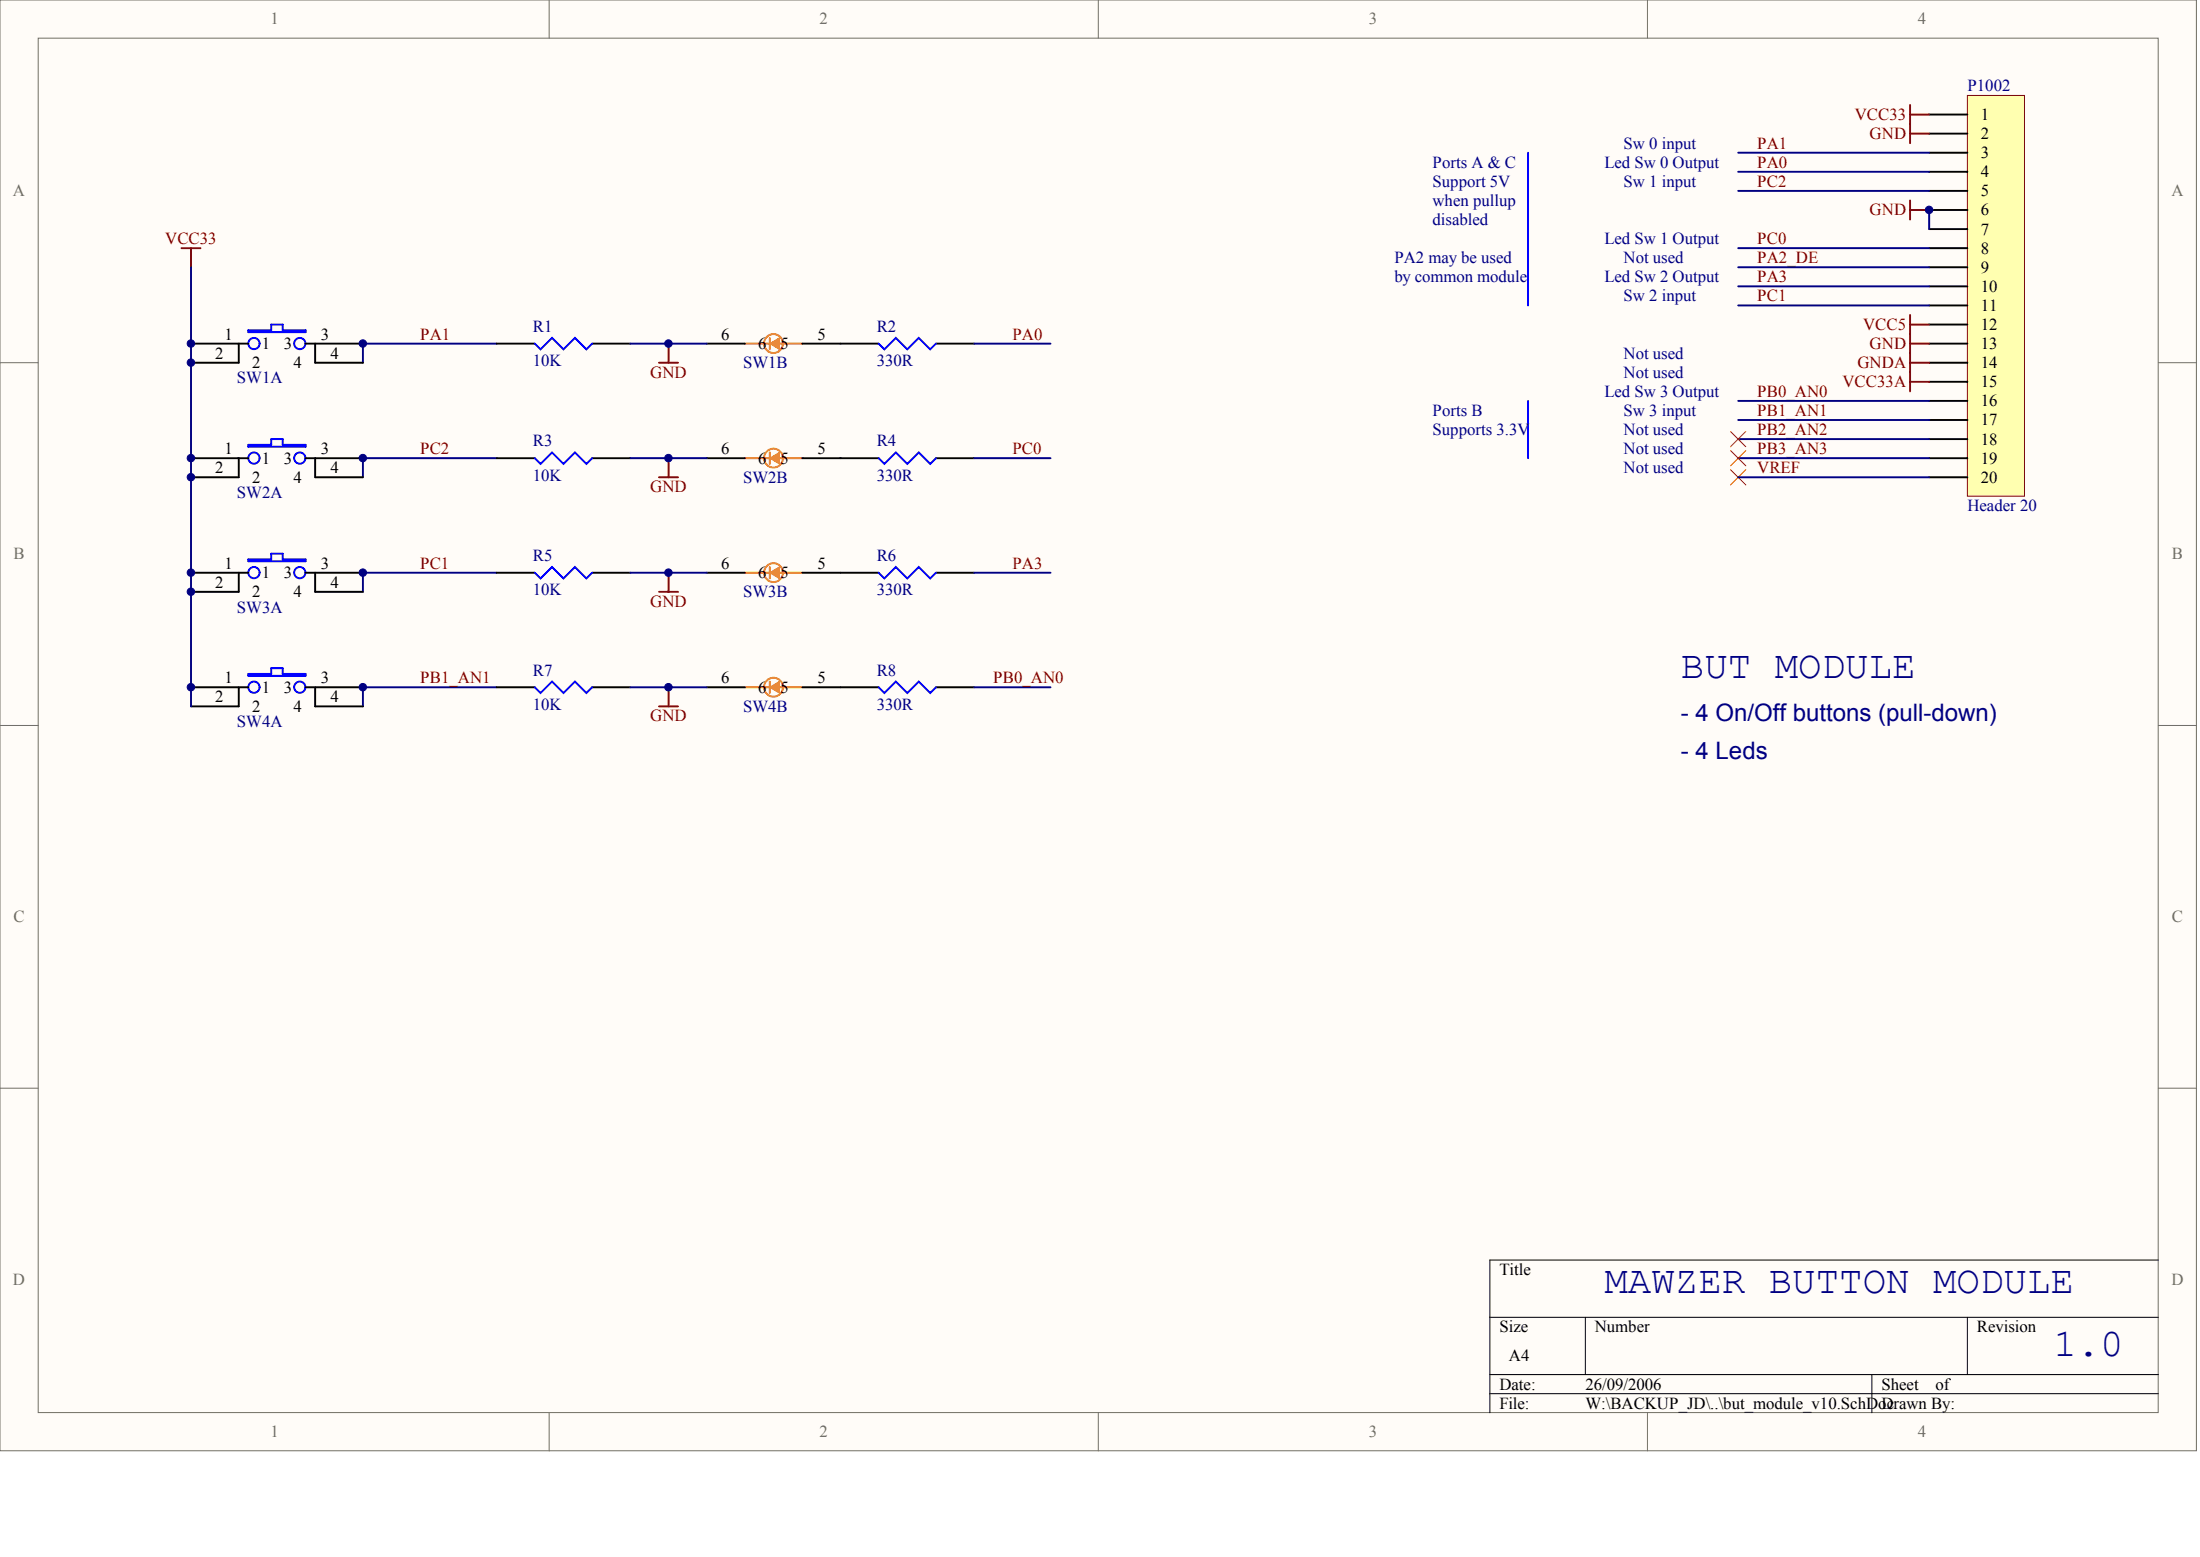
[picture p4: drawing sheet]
<svg xmlns="http://www.w3.org/2000/svg" width="840mm" height="594mm" viewBox="0 0 840 594" stroke-linecap="round" stroke-linejoin="round" font-family="sans-serif">
<g fill="#fffcf8" stroke="#716f64" stroke-width=".38">
<path d="M0 0h838.2v553.5h-838.2z"/>
<path d="M14.6 14.6h809.1v524.4h-809.1z"/>
</g>
<path d="M209.6 0v14.6M419.2 0v14.6M628.7 0v14.6M0 138.4h14.6M823.7 138.4h14.6M0 276.8h14.6M823.7 276.8h14.6M0 415.2h14.6M823.7 415.2h14.6M209.6 539v14.6M419.2 539v14.6M628.7 539v14.6" fill="none" stroke="#716f64" stroke-width=".38"/>
<path d="M823.7 480.8h-255.1v58.2M568.6 502.6h255.1M605 502.6v21.9M750.8 502.6v21.9M568.6 524.5h255.1M568.6 531.8h255.1M714.4 524.5v14.5" fill="none" stroke="#000" stroke-width=".38"/>
<path d="M660.4 179.2l5.9 5.8M666.3 179.2l-5.9 5.8" fill="none" stroke="#f00" stroke-width=".38"/>
<path d="M583.2 58.3v58.2M583.2 153v21.8" fill="none" stroke="#00f" stroke-width=".73"/>
<path d="M750.8 36.4h21.8v152.9h-21.8z" fill="#ffffb0" stroke="#800000" stroke-width=".38"/>
<g fill="none" stroke="#000" stroke-width=".73">
<path d="M736.3 43.7h14.5M736.3 51h14.5M736.3 58.3h14.5M736.3 65.6h14.5M736.3 72.8h14.5M736.3 80.1h14.5M736.3 87.4h14.5M736.3 94.7h14.5M736.3 102h14.5M736.3 109.3h14.5M736.3 116.5h14.5M72.9 131.1h21.9"/>
<path d="M91.1 131.1v7.3h-18.2M116.6 131.1h21.9M120.3 131.1v7.3h18.2M189.5 131.1h14.6M226 131.1h14.6M269.7 131.1h14.6M306.2 131.1h29.1M357.2 131.1h14.6M736.3 123.8h14.5M736.3 131.1h14.5M736.3 138.4h14.5M736.3 145.7h14.5"/>
<path d="M736.3 153h14.5M72.9 174.8h21.9M91.1 174.8v7.3h-18.2M116.6 174.8h21.9M120.3 174.8v7.3h18.2M189.5 174.8h14.6M226 174.8h14.6M269.7 174.8h14.6M306.2 174.8h29.1M357.2 174.8h14.6M736.3 160.3h14.5M736.3 167.5h14.5"/>
<path d="M736.3 174.8h14.5M736.3 182.1h14.5M72.9 218.5h21.9M91.1 218.5v7.3h-18.2M116.6 218.5h21.9M120.3 218.5v7.3h18.2M189.5 218.5h14.6M226 218.5h14.6M269.7 218.5h14.6M306.2 218.5h29.1M357.2 218.5h14.6M72.9 262.2h21.9"/>
<path d="M91.1 262.2v7.3h-18.2M116.6 262.2h21.9M120.3 262.2v7.3h18.2M189.5 262.2h14.6M226 262.2h14.6M269.7 262.2h14.6M306.2 262.2h29.1M357.2 262.2h14.6"/>
</g>
<g fill="none" stroke="#800000" stroke-width=".73">
<path d="M729 40.1v14.5M729 43.7h7.3M729 51h7.3M729 76.5v7.3M69.3 94.7h7.2M72.9 94.7v7.3M729 80.1h7.3M251.5 138.4h7.3M255.1 131.1v7.3M729 120.2v29.1M729 138.4h7.3M729 123.8h7.3"/>
<path d="M729 131.1h7.3M729 145.7h7.3M255.1 174.8v7.3M251.5 182.1h7.3M255.1 218.5v7.3M251.5 225.8h7.3M251.5 269.5h7.3M255.1 262.2v7.3"/>
</g>
<g fill="none" stroke="#000080" stroke-width=".73">
<path d="M663.4 58.3h72.9M663.4 65.6h72.9M663.4 72.8h72.9M663.4 94.7h72.9M736.3 80.1v7.3M72.9 102v167.5M663.4 102h72.9M663.4 109.3h72.9M663.4 116.5h72.9M189.5 131.1h-51v7.3M240.6 131.1h29.1M371.8 131.1h29.1"/>
<path d="M663.4 153h72.9M189.5 174.8h-51v7.3M240.6 174.8h29.1M371.8 174.8h29.1M663.4 160.3h72.9M663.4 167.5h72.9M663.4 174.8h72.9M663.4 182.1h72.9M189.5 218.5h-51v7.3M240.6 218.5h29.1M371.8 218.5h29.1M189.5 262.2h-51v7.3"/>
<path d="M240.6 262.2h29.1M371.8 262.2h29.1"/>
</g>
<g fill="#fd8300" stroke="#fd8300" stroke-width=".38">
<path d="M293.8 131.1l3.6-2.2v4.4z"/>
<path d="M293.8 174.8l3.6-2.2v4.4z"/>
<path d="M293.8 218.5l3.6-2.2v4.4z"/>
<path d="M293.8 262.2l3.6-2.1v4.3z"/>
</g>
<g fill="none" stroke="#fd8300" stroke-width=".73">
<path d="M284.3 131.1h10.9M293.8 128.9v4.4M297.4 131.1h8.8M284.3 174.8h10.9M293.8 172.6v4.4M297.4 174.8h8.8M284.3 218.5h10.9M293.8 216.3v4.4M297.4 218.5h8.8M284.3 262.2h10.9M293.8 260.1v4.3M297.4 262.2h8.8"/>
<circle cx="295.2" cy="131.1" r="3.6"/>
<circle cx="295.2" cy="174.8" r="3.6"/>
<circle cx="295.2" cy="218.5" r="3.6"/>
<circle cx="295.2" cy="262.2" r="3.6"/>
</g>
<g fill="none" stroke="#00f" stroke-width=".73">
<path d="M94.8 126h8.7v-2.2h4.4v2.2h8.7v.7h-21.8zM204.1 131.1l2.2 2.2 4.4-4.4 4.3 4.4 4.4-4.4 4.4 4.4 2.2-2.2M335.3 131.1l2.2 2.2 4.4-4.4 4.4 4.4 4.3-4.4 4.4 4.4 2.2-2.2M94.8 169.7h8.7v-2.2h4.4v2.2h8.7v.8h-21.8zM204.1 174.8l2.2 2.2 4.4-4.4 4.3 4.4 4.4-4.4 4.4 4.4 2.2-2.2M335.3 174.8l2.2 2.2 4.4-4.4 4.4 4.4 4.3-4.4 4.4 4.4 2.2-2.2M94.8 213.4h8.7v-2.2h4.4v2.2h8.7v.8h-21.8zM204.1 218.5l2.2 2.2 4.4-4.4 4.3 4.4 4.4-4.4 4.4 4.4 2.2-2.2M335.3 218.5l2.2 2.2 4.4-4.4 4.4 4.4 4.3-4.4 4.4 4.4 2.2-2.2M94.8 257.1h8.7v-2.1h4.4v2.1h8.7v.8h-21.8zM204.1 262.2l2.2 2.2 4.4-4.3 4.3 4.3 4.4-4.3 4.4 4.3 2.2-2.2M335.3 262.2l2.2 2.2 4.4-4.3 4.4 4.3 4.3-4.3 4.4 4.3 2.2-2.2"/>
<circle cx="96.9" cy="131.1" r="2.15"/>
<circle cx="114.4" cy="131.1" r="2.15"/>
<circle cx="96.9" cy="174.8" r="2.15"/>
<circle cx="114.4" cy="174.8" r="2.15"/>
<circle cx="96.9" cy="218.5" r="2.15"/>
<circle cx="114.4" cy="218.5" r="2.15"/>
<circle cx="96.9" cy="262.2" r="2.15"/>
<circle cx="114.4" cy="262.2" r="2.15"/>
</g>
<path d="M660.4 171.9l5.9 5.8M660.4 164.6l5.9 5.9M666.3 171.9l-5.9 5.8M666.3 164.6l-5.9 5.9" fill="none" stroke="#f00" stroke-width=".38"/>
<g fill="#000080" stroke="#000080" stroke-width=".38">
<circle cx="72.9" cy="262.2" r="1.42"/>
<circle cx="72.9" cy="225.8" r="1.42"/>
<circle cx="72.9" cy="218.5" r="1.42"/>
<circle cx="72.9" cy="182.1" r="1.42"/>
<circle cx="72.9" cy="174.8" r="1.42"/>
<circle cx="72.9" cy="138.4" r="1.42"/>
<circle cx="72.9" cy="131.1" r="1.42"/>
<circle cx="138.5" cy="262.2" r="1.42"/>
<circle cx="138.5" cy="218.5" r="1.42"/>
<circle cx="138.5" cy="174.8" r="1.42"/>
<circle cx="138.5" cy="131.1" r="1.42"/>
<circle cx="255.1" cy="262.2" r="1.42"/>
<circle cx="255.1" cy="218.5" r="1.42"/>
<circle cx="255.1" cy="174.8" r="1.42"/>
<circle cx="255.1" cy="131.1" r="1.42"/>
<circle cx="736.2" cy="80.1" r="1.42"/>
</g>
<g font-size="14.9" fill="#000080">
<text x="641.5" y="258.6">BUT MODULE</text>
<text x="612.3" y="493.2">MAWZER BUTTON MODULE</text>
<text x="783.6" y="517.3">1.0</text>
</g>
<g font-size="9.2" fill="#000080">
<text x="641.5" y="275">- 4 On/Off buttons (pull-down)</text>
<text x="641.5" y="289.6">- 4 Leds</text>
</g>
<g font-size="6.4" fill="#716f64">
<text x="103.2" y="9.3">1</text>
<text x="312.8" y="9.3">2</text>
<text x="522.4" y="9.3">3</text>
<text x="732" y="9.3">4</text>
<text x="5" y="74.9">A</text>
<text x="828.7" y="74.9">A</text>
<text x="5.2" y="213.3">B</text>
<text x="828.9" y="213.3">B</text>
<text x="5.2" y="351.7">C</text>
<text x="828.9" y="351.7">C</text>
<text x="5" y="490.1">D</text>
<text x="828.7" y="490.1">D</text>
<text x="103.2" y="548.4">1</text>
<text x="312.8" y="548.4">2</text>
<text x="522.4" y="548.4">3</text>
<text x="732" y="548.4">4</text>
</g>
<g font-size="6.4" fill="#000080">
<text x="750.8" y="34.8">P1002</text>
<text x="619.6" y="56.7">Sw 0 input</text>
<text x="546.7" y="64">Ports A &amp; C</text>
<text x="612.3" y="64">Led Sw 0 Output</text>
<text x="546.7" y="71.3">Support 5V</text>
<text x="619.6" y="71.3">Sw 1 input</text>
<text x="546.7" y="78.5">when pullup</text>
<text x="546.7" y="85.8">disabled</text>
<text x="612.3" y="93.1">Led Sw 1 Output</text>
<text x="532.1" y="100.4">PA2 may be used</text>
<text x="619.6" y="100.4">Not used</text>
<text x="532.1" y="107.7">by common module</text>
<text x="612.3" y="107.7">Led Sw 2 Output</text>
<text x="619.6" y="115">Sw 2 input</text>
<text x="203.4" y="126.6">R1</text>
<text x="334.6" y="126.6">R2</text>
<text x="619.6" y="136.8">Not used</text>
<text x="203.4" y="139.7">10K</text>
<text x="283.6" y="140.5">SW1B</text>
<text x="334.6" y="139.7">330R</text>
<text x="90.4" y="146.3">SW1A</text>
<text x="619.6" y="144.1">Not used</text>
<text x="612.3" y="151.4">Led Sw 3 Output</text>
<text x="546.7" y="158.7">Ports B</text>
<text x="619.6" y="158.7">Sw 3 input</text>
<text x="546.7" y="166">Supports 3.3V</text>
<text x="619.6" y="166">Not used</text>
<text x="203.4" y="170.3">R3</text>
<text x="334.6" y="170.3">R4</text>
<text x="619.6" y="173.2">Not used</text>
<text x="203.4" y="183.4">10K</text>
<text x="283.6" y="184.2">SW2B</text>
<text x="334.6" y="183.4">330R</text>
<text x="619.6" y="180.5">Not used</text>
<text x="90.4" y="190">SW2A</text>
<text x="750.8" y="195.1">Header 20</text>
<text x="203.4" y="214">R5</text>
<text x="334.6" y="214">R6</text>
<text x="203.4" y="227.2">10K</text>
<text x="283.6" y="227.9">SW3B</text>
<text x="334.6" y="227.2">330R</text>
<text x="90.4" y="233.7">SW3A</text>
<text x="203.4" y="257.7">R7</text>
<text x="334.6" y="257.7">R8</text>
<text x="203.4" y="270.9">10K</text>
<text x="283.6" y="271.6">SW4B</text>
<text x="334.6" y="270.9">330R</text>
<text x="90.4" y="277.4">SW4A</text>
</g>
<g font-size="6.4" fill="#800000">
<text x="707.8" y="45.8">VCC33</text>
<text x="713.5" y="53.1">GND</text>
<text x="670.6" y="56.7">PA1</text>
<text x="670.6" y="64">PA0</text>
<text x="670.6" y="71.3">PC2</text>
<text x="713.5" y="82.2">GND</text>
<text x="63.1" y="93.1">VCC33</text>
<text x="670.6" y="93.1">PC0</text>
<text x="670.6" y="100.4">PA2_DE</text>
<text x="670.6" y="107.7">PA3</text>
<text x="670.6" y="115">PC1</text>
<text x="711" y="125.9">VCC5</text>
<text x="160.4" y="129.5">PA1</text>
<text x="386.4" y="129.5">PA0</text>
<text x="713.5" y="133.2">GND</text>
<text x="708.8" y="140.5">GNDA</text>
<text x="248.1" y="144.1">GND</text>
<text x="703.2" y="147.8">VCC33A</text>
<text x="670.6" y="151.4">PB0_AN0</text>
<text x="670.6" y="158.7">PB1_AN1</text>
<text x="670.6" y="166">PB2_AN2</text>
<text x="160.4" y="173.2">PC2</text>
<text x="386.4" y="173.2">PC0</text>
<text x="670.6" y="173.2">PB3_AN3</text>
<text x="670.6" y="180.5">VREF</text>
<text x="248.1" y="187.8">GND</text>
<text x="160.4" y="217">PC1</text>
<text x="386.4" y="217">PA3</text>
<text x="248.1" y="231.5">GND</text>
<text x="160.4" y="260.7">PB1_AN1</text>
<text x="379.1" y="260.7">PB0_AN0</text>
<text x="248.1" y="275.2">GND</text>
</g>
<g font-size="6.4">
<text x="755.9" y="45.8">1</text>
<text x="755.9" y="53.1">2</text>
<text x="755.9" y="60.3">3</text>
<text x="755.9" y="67.6">4</text>
<text x="755.9" y="74.9">5</text>
<text x="755.9" y="82.2">6</text>
<text x="755.9" y="89.5">7</text>
<text x="755.9" y="96.8">8</text>
<text x="755.9" y="104">9</text>
<text x="755.9" y="111.3">10</text>
<text x="755.9" y="118.6">11</text>
<text x="755.9" y="125.9">12</text>
<text x="85.7" y="129.5">1</text>
<text x="122.5" y="129.5">3</text>
<text x="275.3" y="129.5">6</text>
<text x="312" y="129.5">5</text>
<text x="82.1" y="136.8">2</text>
<text x="99.9" y="133.2">1</text>
<text x="108.3" y="133.2">3</text>
<text x="126.1" y="136.8">4</text>
<text x="289.4" y="133.2">6</text>
<text x="297.9" y="133.2">5</text>
<text x="755.9" y="133.2">13</text>
<text x="96.2" y="140.5">2</text>
<text x="112" y="140.5">4</text>
<text x="755.9" y="140.5">14</text>
<text x="755.9" y="147.8">15</text>
<text x="755.9" y="155">16</text>
<text x="755.9" y="162.3">17</text>
<text x="85.7" y="173.2">1</text>
<text x="122.5" y="173.2">3</text>
<text x="275.3" y="173.2">6</text>
<text x="312" y="173.2">5</text>
<text x="755.9" y="169.6">18</text>
<text x="99.9" y="176.9">1</text>
<text x="108.3" y="176.9">3</text>
<text x="289.4" y="176.9">6</text>
<text x="297.9" y="176.9">5</text>
<text x="755.9" y="176.9">19</text>
<text x="82.1" y="180.5">2</text>
<text x="96.2" y="184.2">2</text>
<text x="112" y="184.2">4</text>
<text x="126.1" y="180.5">4</text>
<text x="755.9" y="184.2">20</text>
<text x="85.7" y="217">1</text>
<text x="99.9" y="220.6">1</text>
<text x="108.3" y="220.6">3</text>
<text x="122.5" y="217">3</text>
<text x="275.3" y="217">6</text>
<text x="289.4" y="220.6">6</text>
<text x="297.9" y="220.6">5</text>
<text x="312" y="217">5</text>
<text x="82.1" y="224.2">2</text>
<text x="96.2" y="227.9">2</text>
<text x="112" y="227.9">4</text>
<text x="126.1" y="224.2">4</text>
<text x="85.7" y="260.7">1</text>
<text x="122.5" y="260.7">3</text>
<text x="275.3" y="260.7">6</text>
<text x="312" y="260.7">5</text>
<text x="82.1" y="267.9">2</text>
<text x="99.9" y="264.3">1</text>
<text x="108.3" y="264.3">3</text>
<text x="126.1" y="267.9">4</text>
<text x="289.4" y="264.3">6</text>
<text x="297.9" y="264.3">5</text>
<text x="96.2" y="271.6">2</text>
<text x="112" y="271.6">4</text>
<text x="572.2" y="486.5">Title</text>
<text x="572.2" y="508.3">Size</text>
<text x="608.7" y="508.3">Number</text>
<text x="754.5" y="508.3">Revision</text>
<text x="575.9" y="519.3">A4</text>
<text x="572.2" y="530.2">Date:</text>
<text x="605" y="530.2">26/09/2006</text>
<text x="718" y="530.2">Sheet</text>
<text x="738.6" y="530.2">of</text>
<text x="572.2" y="537.5">File:</text>
<text x="605" y="537.5">W:\BACKUP_JD\..\but_module_v10.SchDoc</text>
<text x="718" y="537.5">Drawn By:</text>
</g>
</svg>
